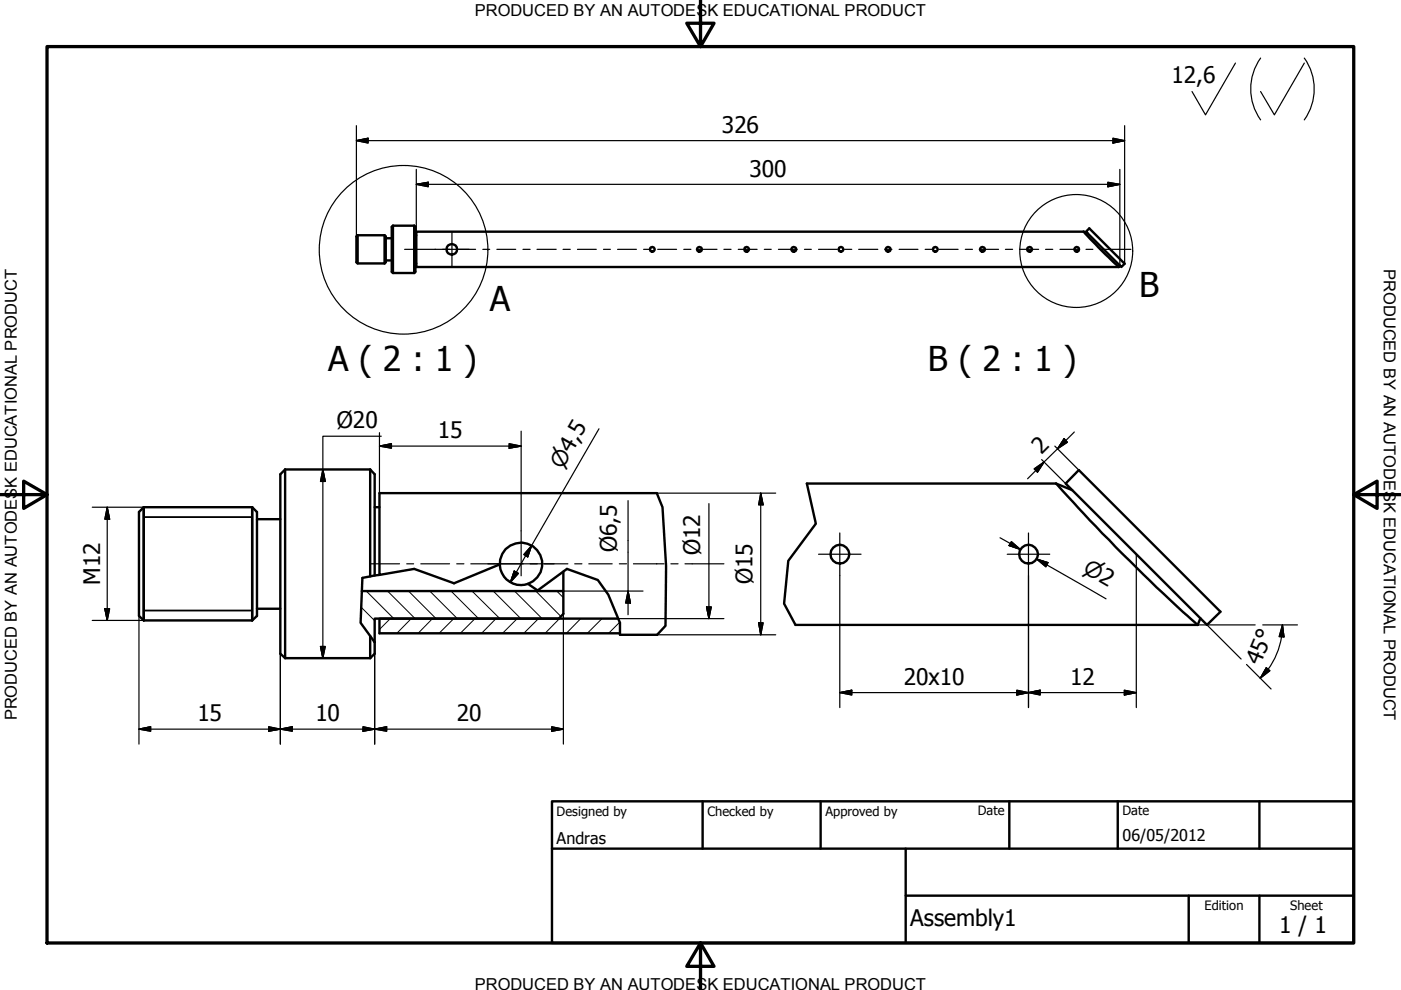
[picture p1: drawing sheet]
<svg xmlns="http://www.w3.org/2000/svg" width="297mm" height="210mm" viewBox="0 0 297 210" stroke-linecap="round" stroke-linejoin="round" font-family="sans-serif">
<!-- layer: Visible (ISO) -->
<g fill="none" stroke="#000" stroke-width=".51">
<path d="M75.8 49.9l-.2 .2v5.5l.2 .3h5.7M75.8 49.9v6M75.8 49.9h5.7M81.5 49.9l.3 .2v5.5l-.3 .3M81.5 49.9v6M81.8 50.5h1.3M81.8 55.2h1.3M83.3 47.9v10M83.3 47.9l-.2 .2v9.5l.2 .3M83.3 57.9h4.5M83.3 47.9h4.5M87.8 47.9l.3 .2v9.5l-.3 .3"/>
<path d="M87.8 47.9v10M88.1 49.9h.2M88.1 55.9h.2M229.7 49.1l3.2 3.4 4.3 4.1M229.7 49.1h-141.4v7.5h148.9M229.7 49.1l.9 .4M230.3 49.1l.6-.7 7.5 7.5-.7 .7zM237.4 56.2l-.2 .4M60.5 99.5v40M60.5 99.5l-1.1 1.1v38l1.1 .9M60.5 99.5h18M78.5 99.5l.9 1.1v21.4"/>
<path d="M78.5 99.5v22.7M228.7 99.7l30.1 30-2.9 2.8-30-30zM30.5 107.5v24M30.5 107.5l-1 1.1v22l1 .9M30.5 107.5h23M53.5 107.5l1 1.1v22l-1 .9M53.5 107.5v24M54.5 110.1h4.9M79.4 107.5h1.1M106 119.9a4.5 4.5 0 0 1 3.8-4.8 4.5 4.5 0 0 1 5 3.3 4.5 4.5 0 0 1-2.8 5.4M106 119.9a4.5 4.5 0 0 0 6 3.9M139.3 104.6h-58.8v17.3l7.3-1.3 8.5 3.1 9.5-4 .2 .2"/>
<path d="M171.1 102.5h52.8M223.9 102.5a398.4 398.4 0 0 0 30 30M223.9 102.5l3.4 1.4M30.5 131.5h23M54.5 129.1h4.9M60.5 139.5h18M76.7 125.3h42.7v4.8l-.9 1.1h-39.1v5M78.5 134.8v4.7M79.4 136.2v2.4l-.9 .9M80.5 121.9l-3.7 .6-.3 9.6 2.9 4.1M112 123.8l2 1.4 6.2-4.6 6.5 2.4 2.3 3.1 2.4 6v2.5h7.9M119.4 121.2v4.1"/>
<path d="M131.1 131.2h-50.6v3.1h50.9M168.7 132.5h85.2M254.5 131.1l-.6 1.4"/>
<circle cx="95.8" cy="52.9" r="1.14"/>
<circle cx="138.3" cy="52.9" r=".5"/>
<circle cx="148.3" cy="52.9" r=".51"/>
<circle cx="158.3" cy="52.9" r=".5"/>
<circle cx="168.3" cy="52.9" r=".51"/>
<circle cx="178.3" cy="52.9" r=".5"/>
<circle cx="188.3" cy="52.9" r=".51"/>
<circle cx="198.3" cy="52.9" r=".5"/>
<circle cx="208.3" cy="52.9" r=".51"/>
<circle cx="218.3" cy="52.9" r=".51"/>
<circle cx="228.3" cy="52.9" r=".51"/>
<circle cx="178" cy="117.5" r="1.98"/>
<circle cx="218" cy="117.5" r="1.98"/>
</g>
<!-- layer: Break Line (ISO) -->
<path d="M139.3 104.6l1.2 2.9 .7 12.6-.1 12.6-1.8 1.9M171.1 102.5l1.9 8.5-5.9 7.9-.9 9.1 2.5 4.5" fill="none" stroke="#000" stroke-width=".51"/>
<!-- layer: Visible Narrow (ISO) -->
<path d="M30.5 109.6h23M30.5 129.4h23" fill="none" stroke="#000" stroke-width=".38"/>
<!-- layer: Detail Boundary (ISO) -->
<g fill="none" stroke="#000" stroke-width=".25">
<circle cx="85.6" cy="53" r="17.9"/>
<circle cx="228.2" cy="53.2" r="12"/>
</g>
<!-- layer: Border (ISO) -->
<path d="M148.5 -.1v10l-2.9-5h5.8l-2.9 5M10 9.9h277v190h-277zM0 104.9h10l-5-2.9v5.8l5-2.9M287 104.9l5 2.9v-5.8l-5 2.9h10M148.5 199.9l2.9 5h-5.8l2.9-5v10" fill="none" stroke="#000" stroke-width=".7"/>
<!-- layer: Title (ISO) -->
<path d="M117 169.9h170v30h-170zM117 179.9h170M149 169.9v10M174 169.9v10M192 179.9v20M214 169.9v10M237 169.9v10M267 169.9v10M192 189.9h95M252 189.9v10M267 189.9v10" fill="none" stroke="#000" stroke-width=".51"/>
<!-- layer: Hatch (ISO) -->
<g fill="none" stroke="#000" stroke-width=".21">
<path d="M76.6 128.7l2.8 2.9M77.7 125.3l5.8 5.9M79.2 135.9l.2 .2M82.2 125.3l5.8 5.9M82.7 131.2l-2.2 2.2M86.6 125.3l5.9 5.9M87.2 131.2l-3.1 3.1M91.1 125.3l5.9 5.9M91.7 131.2l-3.1 3.1M95.6 125.3l5.9 5.9M96.2 131.2l-3.1 3.1M100.1 125.3l5.9 5.9"/>
<path d="M100.7 131.2l-3.1 3.1M104.6 125.3l5.8 5.9M105.2 131.2l-3.1 3.1M109.1 125.3l5.8 5.9M109.7 131.2l-3.1 3.1M113.6 125.3l5.3 5.4M114.2 131.2l-3.1 3.1M118 125.3l1.4 1.4M118.6 131.2l-3 3.1M123.1 131.2l-3 3.1M127.6 131.2l-3.1 3.1M131.4 131.9l-2.4 2.4"/>
</g>
<!-- layer: Centerline (ISO) -->
<g fill="none" stroke="#000" stroke-width=".25">
<path d="M85.8 52.9h6.5M93.9 52.9h1.4M96.8 52.9h4M102.4 52.9h1.4M105.3 52.9h4M110.9 52.9h1.5M113.9 52.9h4M119.4 52.9h1.5M122.4 52.9h4M128 52.9h1.4M130.9 52.9h4M136.5 52.9h1.4"/>
<path d="M139.4 52.9h4M145 52.9h1.5M148 52.9h4M153.5 52.9h1.5M156.5 52.9h4M162.1 52.9h1.4M165 52.9h4M170.6 52.9h1.4M173.5 52.9h4M179.1 52.9h1.5M182.1 52.9h4M187.6 52.9h1.5"/>
<path d="M190.6 52.9h4M196.2 52.9h1.4M199.1 52.9h4M204.7 52.9h1.5M207.6 52.9h4.1M213.2 52.9h1.5M216.2 52.9h4M221.7 52.9h1.5M224.7 52.9h4M230.3 52.9h1.4M233.2 52.9h6.6M78.6 119.5h6.1"/>
<path d="M86.2 119.5h1.5M89.2 119.5h6.1M96.8 119.5h1.6M99.8 119.5h11.1M112.4 119.5h1.5M115.4 119.5h5M121.9 119.5h1.5M124.8 119.5h5M131.3 119.5h1.5M134.3 119.5h6.5M142.2 119.5h1.6M145.2 119.5h1.5"/>
</g>
<!-- layer: Center Mark (ISO) -->
<path d="M92.2 52.9h7.2M95.8 49.2v7.3M103.4 119.5h14.1M110.5 112.6v9.5M173.5 117.5h9.1M178.1 113v9M213.6 117.5h9M218.1 113v9" fill="none" stroke="#000" stroke-width=".25"/>
<!-- layer: Dimension (ISO) -->
<g fill="none" stroke="#000" stroke-width=".25">
<path d="M75.6 29.8l2.4-.5v1zM75.6 29.8h162.8M75.6 26.6v23.5M88.3 39.1l2.5-.5v1zM88.3 39.1h149.1M88.3 35.9v13.2M234.9 38.6l2.5 .5-2.5 .5zM236 29.3l2.4 .5-2.4 .5zM237.4 35.9v16.8M238.4 26.6v26.1M237.4 53v3.2M238.4 53v2.9"/>
<path d="M68.5 99.5l.5 2.6h-1.1zM80.5 94.6l2.5-.5v.9zM80.5 94.6h30M80.5 91.7v12.9M80.8 92.5h-12.3v47M107.9 94.1l2.6 .5-2.6 .4zM110.5 91.4v21.2M127 90.9l-18.8 32.6M219.3 99.4l2.1-1.4-1.4 2.1zM220.9 97.4l5 5.1M223.6 94.6l5.1 5.1M225.6 93l.7 .8-2.1 1.4z"/>
<path d="M227.8 91.6l-9.9 9.9M19.6 107.5h10.9M22.7 107.5l.5 2.6h-1zM22.7 107.5v24M112.7 115.7l-.8 2.4-.8-.5zM133.2 106.1v24.2M139.3 104.6h25.2M146.7 119.5h6.8M150.3 106.8v24.4M161.3 104.6l.5 2.4h-1zM161.3 104.6v30M212 114l4.3 2.5"/>
<path d="M214.4 114.8l1.9 1.7-2.4-.8zM219.8 118.5l2.4 .8-.5 .9zM221.9 119.7l-2.1-1.2 14.7 8.5M240.9 117.5v32.5M19.6 131.5h10.9M22.2 129.1h1l-.5 2.4zM29.5 130.6v27.2M59.4 138.6v19.2M67.9 137.1h1.1l-.5 2.4zM79.4 136.2v21.6M106.2 121.1a4.5 4.5 0 0 0 5.7 2.7M109 121.1l.9 .5-1.7 1.9z"/>
<path d="M119.4 125.3h16.9M119.4 130.1v27.7M131.1 131.2h22.4M133.2 125.3l.5 2.6h-1zM139.3 134.6h25.2M149.8 128.7h1l-.5 2.5zM160.8 132.1h1l-.5 2.5zM178.1 122v28M218.1 122v28M253.9 132.5h12.2M255.9 132.5l7.2 7.2M267.7 132.5h7.4"/>
<path d="M271.7 135a16 16 0 0 1-2.9 6.9M271.9 132.5l.3 2.5h-1zM271.9 132.5l-.2 2.5M29.5 154.6l2.4-.5v.9zM29.5 154.6h89.9M57 154.1l2.4 .5-2.4 .4zM59.4 154.6l2.6-.5v.9zM77 154.1l2.4 .5-2.4 .4zM79.4 154.6l2.6-.5v.9zM117 154.1l2.4 .5-2.4 .4zM178.1 146.8l2.5-.5v1.1zM178.1 146.8h62.8"/>
<path d="M215.6 146.3l2.5 .5-2.5 .6zM218.1 146.8l2.4-.5v1.1zM238.4 146.3l2.5 .5-2.5 .6zM264.3 140.9l5.2 5.2M268.5 141.6l.7 .6-2 1.6zM268.9 141.9l-1.7 1.9"/>
</g>
<g fill="#000" stroke="#000" stroke-width=".25">
<path d="M75.6 29.8l2.4-.5zM75.6 29.8l2.4-.5v1zM88.3 39.1l2.5-.5zM88.3 39.1l2.5-.5v1zM234.9 39.6l2.5-.5zM234.9 38.6l2.5 .5-2.5 .5zM236 30.3l2.4-.5zM236 29.3l2.4 .5-2.4 .5zM80.5 94.6l2.5-.5zM80.5 94.6l2.5-.5v.9zM107.9 95l2.6-.4zM107.9 94.1l2.6 .5-2.6 .4z"/>
<path d="M225.6 93l-1.4 2.2zM225.6 93l.7 .8-2.1 1.4zM22.7 107.5l.5 2.6zM22.7 107.5l.5 2.6h-1zM68.5 99.5l.5 2.6zM68.5 99.5l.5 2.6h-1.1zM112.7 115.7l-.8 2.4zM112.7 115.7l-.8 2.4-.8-.5zM161.3 104.6l.5 2.4zM161.3 104.6l.5 2.4h-1zM213.9 115.7l2.4 .8zM214.4 114.8l1.9 1.7-2.4-.8z"/>
<path d="M221.4 98l-1.4 2.1zM219.3 99.4l2.1-1.4-1.4 2.1zM219.8 118.5l2.4 .8zM219.8 118.5l2.4 .8-.5 .9zM22.2 129.1l.5 2.4zM22.2 129.1h1l-.5 2.4zM67.9 137.1l.6 2.4zM67.9 137.1h1.1l-.5 2.4zM109 121.1l-.8 2.4zM109 121.1l.9 .5-1.7 1.9zM133.2 125.3l.5 2.6zM133.2 125.3l.5 2.6h-1z"/>
<path d="M149.8 128.7l.5 2.5zM149.8 128.7h1l-.5 2.5zM160.8 132.1l.5 2.5zM160.8 132.1h1l-.5 2.5zM271.9 132.5l.3 2.5zM271.9 132.5l.3 2.5h-1zM29.5 154.6l2.4-.5zM29.5 154.6l2.4-.5v.9zM57 155l2.4-.4zM57 154.1l2.4 .5-2.4 .4zM59.4 154.6l2.6-.5zM59.4 154.6l2.6-.5v.9z"/>
<path d="M77 155l2.4-.4zM77 154.1l2.4 .5-2.4 .4zM79.4 154.6l2.6-.5zM79.4 154.6l2.6-.5v.9zM117 155l2.4-.4zM117 154.1l2.4 .5-2.4 .4zM178.1 146.8l2.5-.5zM178.1 146.8l2.5-.5v1.1zM215.6 147.4l2.5-.6zM215.6 146.3l2.5 .5-2.5 .6zM218.1 146.8l2.4-.5zM218.1 146.8l2.4-.5v1.1z"/>
<path d="M238.4 147.4l2.5-.6zM238.4 146.3l2.5 .5-2.5 .6zM268.5 141.6l-1.3 2.2zM268.5 141.6l.7 .6-2 1.6z"/>
</g>
<!-- layer: Symbol (ISO) -->
<path d="M261.9 13.4l-6.3 11-2.9-5M267.3 12.3a11.3 11.3 0 0 0 0 13.1M276.5 12.3a11.3 11.3 0 0 1 0 13.1M276.5 13.4l-6.3 11-2.9-5" fill="none" stroke="#000" stroke-width=".25"/>
<g font-size="7.2">
<text x="103.8" y="65.9">A</text>
<text x="241.5" y="63">B</text>
<text x="69.6" y="78.6">A ( 2 : 1 )</text>
<text x="196.7" y="78.7">B ( 2 : 1 )</text>
</g>
<g font-size="4.8">
<text x="248.3" y="17.6">12,6</text>
<text x="153" y="28.2">326</text>
<text x="158.9" y="37.5">300</text>
<text x="71.4" y="90.6">Ø20</text>
<text x="92.8" y="92.9">15</text>
<text x="220.8" y="96.4" transform="rotate(-45 220.8 96.4)">2</text>
<text x="130.7" y="117.1" transform="rotate(-90 130.7 117.1)">Ø6,5</text>
<text x="148.5" y="117.7" transform="rotate(-90 148.5 117.7)">Ø12</text>
<text x="21.2" y="124.1" transform="rotate(-90 21.2 124.1)">M12</text>
<text x="159.5" y="123.9" transform="rotate(-90 159.5 123.9)">Ø15</text>
<text x="267.1" y="141.3" transform="rotate(-68 267.1 141.3)">45°</text>
<text x="191.6" y="145.2">20x10</text>
<text x="226.9" y="145.3">12</text>
<text x="41.8" y="152.9">15</text>
<text x="66.9" y="152.9">10</text>
<text x="96.8" y="152.9">20</text>
<text x="193" y="196.3">Assembly1</text>
<text x="271.2" y="197.8">1 / 1</text>
</g>
<g font-size="4.6">
<text x="119.3" y="99.6" transform="rotate(-60 119.3 99.6)">⌀4,5</text>
<text x="229.4" y="121.3" transform="rotate(30 229.4 121.3)">⌀2</text>
</g>
<g font-size="3.5">
<text x="100.6" y="3.5">PRODUCED BY AN AUTODESK EDUCATIONAL PRODUCT</text>
<text x="293.4" y="57.1" transform="rotate(90 293.4 57.1)">PRODUCED BY AN AUTODESK EDUCATIONAL PRODUCT</text>
<text x="3.6" y="152.8" transform="rotate(-90 3.6 152.8)">PRODUCED BY AN AUTODESK EDUCATIONAL PRODUCT</text>
<text x="100.6" y="209.9">PRODUCED BY AN AUTODESK EDUCATIONAL PRODUCT</text>
</g>
<g font-size="3.4">
<text x="118" y="178.9">Andras</text>
<text x="238" y="178.3">06/05/2012</text>
</g>
<g font-size="2.7">
<text x="118" y="173">Designed by</text>
<text x="150" y="173">Checked by</text>
<text x="175" y="173">Approved by</text>
<text x="207.3" y="172.9">Date</text>
<text x="238" y="172.9">Date</text>
<text x="255.4" y="193">Edition</text>
<text x="273.6" y="193">Sheet</text>
</g>
</svg>
